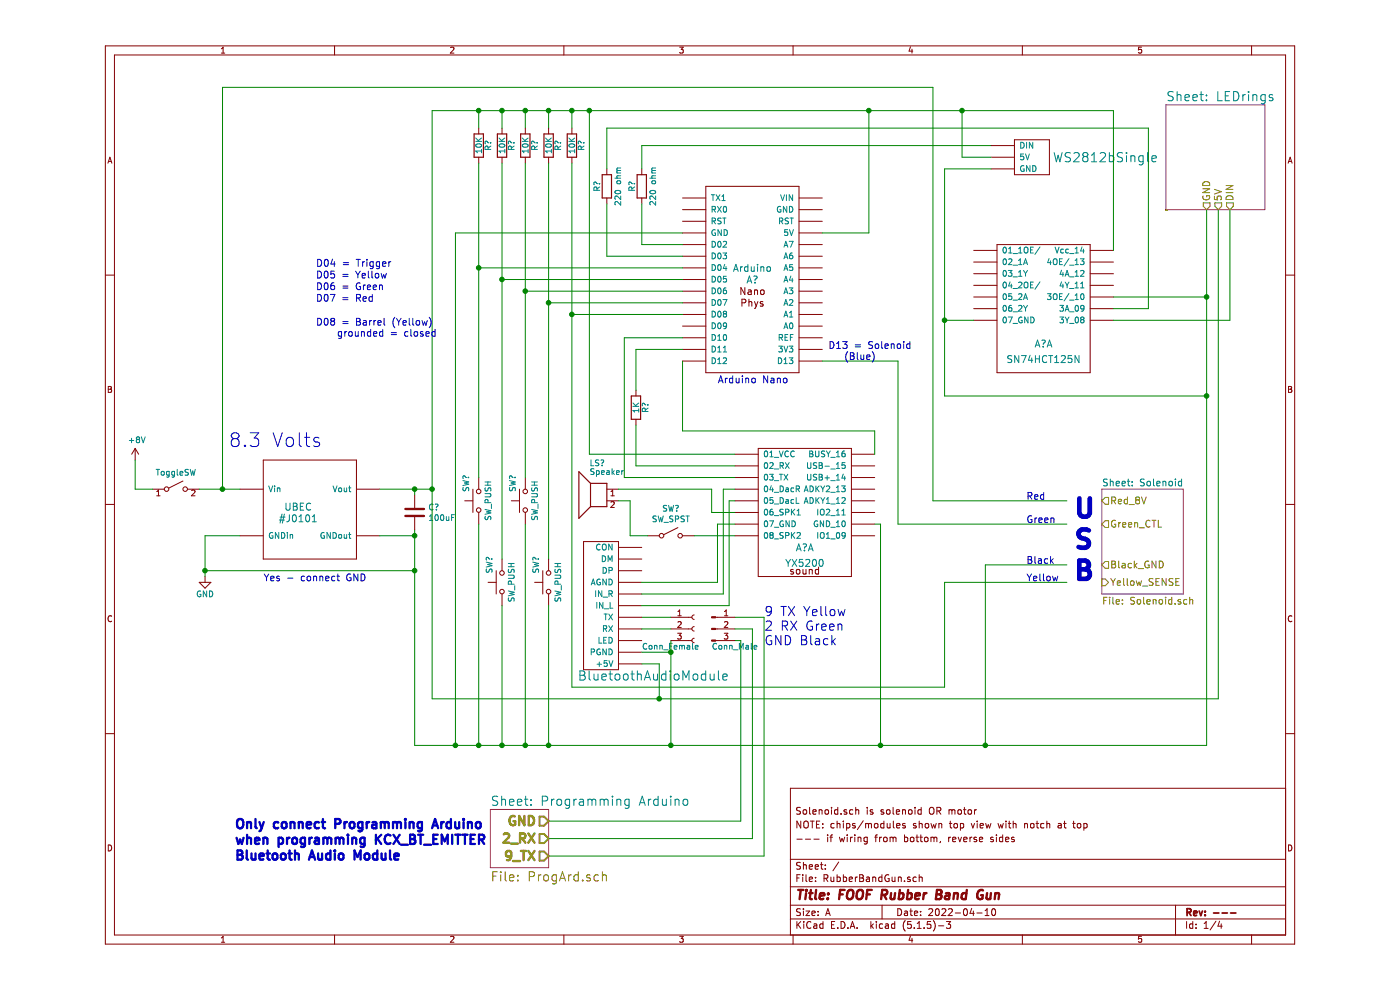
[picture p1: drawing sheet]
EESchema Schematic File Version 4
EELAYER 30 0
EELAYER END
$Descr A 11000 8500
encoding utf-8
Sheet 1 4
Title "FOOF Rubber Band Gun"
Date "2022-04-10"
Rev "---"
Comp ""
Comment1 "--- if wiring from bottom, reverse sides"
Comment2 "NOTE: chips/modules shown top view with notch at top"
Comment3 "Solenoid.sch is solenoid OR motor"
Comment4 ""
$EndDescr
$Comp
L power:GND #PWR0102
U 1 1
P 1250 4950
F 0 "#PWR0102" H 1250 4700 50  0001 C CNN
F 1 "GND" H 1250 4800 50  0000 C CNN
F 2 "" H 1250 4950 50  0001 C CNN
F 3 "" H 1250 4950 50  0001 C CNN
	1    1250 4950
	1    0    0    -1  
$EndComp
$Comp
L Device:R R?
U 1 1
P 5000 1600
F 0 "R?" V 5080 1600 50  0000 C CNN
F 1 "220 ohm" V 4900 1600 50  0000 C CNN
F 2 "" V 4930 1600 50  0001 C CNN
F 3 "" H 5000 1600 50  0001 C CNN
	1    5000 1600
	-1   0    0    1   
$EndComp
$Comp
L mdoLibrary:UBEC #J0101
U 1 1
P 2050 4450
F 0 "#J0101" H 2050 4450 60  0000 C CNN
F 1 "UBEC" H 2050 4550 60  0000 C CNN
F 2 "" H 2050 4450 60  0001 C CNN
F 3 "" H 2050 4450 60  0001 C CNN
	1    2050 4450
	1    0    0    -1  
$EndComp
$Comp
L mdoLibrary:Arduino A?
U 1 1
P 5950 2400
F 0 "A?" H 5950 2400 60  0000 C CNN
F 1 "Arduino" H 5950 2500 60  0000 C CNN
F 2 "" H 5950 2400 60  0000 C CNN
F 3 "" H 5950 2400 60  0000 C CNN
	1    5950 2400
	1    0    0    -1  
$EndComp
$Comp
L switches:SW_Push SW?
U 1 1
P 3600 4300
F 0 "SW?" H 3750 4410 50  0000 C CNN
F 1 "SW_PUSH" H 3600 4220 50  0000 C CNN
F 2 "" H 3600 4300 60  0000 C CNN
F 3 "" H 3600 4300 60  0000 C CNN
	1    3600 4300
	0    -1   -1   0   
$EndComp
$Comp
L switches:SW_Push SW?
U 1 1
P 4000 4300
F 0 "SW?" H 4150 4410 50  0000 C CNN
F 1 "SW_PUSH" H 4000 4220 50  0000 C CNN
F 2 "" H 4000 4300 60  0000 C CNN
F 3 "" H 4000 4300 60  0000 C CNN
	1    4000 4300
	0    -1   -1   0   
$EndComp
$Comp
L switches:SW_Push SW?
U 1 1
P 3800 5000
F 0 "SW?" H 3950 5110 50  0000 C CNN
F 1 "SW_PUSH" H 3800 4920 50  0000 C CNN
F 2 "" H 3800 5000 60  0000 C CNN
F 3 "" H 3800 5000 60  0000 C CNN
	1    3800 5000
	0    -1   -1   0   
$EndComp
$Comp
L Device:R R?
U 1 1
P 3600 1250
F 0 "R?" V 3680 1250 50  0000 C CNN
F 1 "10K" V 3600 1250 50  0000 C CNN
F 2 "" V 3530 1250 30  0000 C CNN
F 3 "" H 3600 1250 30  0000 C CNN
	1    3600 1250
	1    0    0    -1  
$EndComp
$Comp
L Device:R R?
U 1 1
P 3800 1250
F 0 "R?" V 3880 1250 50  0000 C CNN
F 1 "10K" V 3800 1250 50  0000 C CNN
F 2 "" V 3730 1250 30  0000 C CNN
F 3 "" H 3800 1250 30  0000 C CNN
	1    3800 1250
	1    0    0    -1  
$EndComp
$Comp
L Device:R R?
U 1 1
P 4000 1250
F 0 "R?" V 4080 1250 50  0000 C CNN
F 1 "10K" V 4000 1250 50  0000 C CNN
F 2 "" V 3930 1250 30  0000 C CNN
F 3 "" H 4000 1250 30  0000 C CNN
	1    4000 1250
	1    0    0    -1  
$EndComp
Text Notes 5650 3300 0    60   ~ 0
Arduino Nano
$Comp
L Device:R R?
U 1 1
P 4200 1250
F 0 "R?" V 4280 1250 50  0000 C CNN
F 1 "10K" V 4200 1250 50  0000 C CNN
F 2 "" V 4130 1250 30  0000 C CNN
F 3 "" H 4200 1250 30  0000 C CNN
	1    4200 1250
	1    0    0    -1  
$EndComp
$Comp
L Device:Speaker LS?
U 1 1
P 4600 4200
F 0 "LS?" H 4650 4425 50  0000 R CNN
F 1 "Speaker" H 4650 4350 50  0000 R CNN
F 2 "" H 4600 4000 50  0001 C CNN
F 3 "" H 4590 4150 50  0001 C CNN
	1    4600 4200
	-1   0    0    -1  
$EndComp
$Comp
L Device:R R?
U 1 1
P 4400 1250
F 0 "R?" V 4480 1250 50  0000 C CNN
F 1 "10K" V 4400 1250 50  0000 C CNN
F 2 "" V 4330 1250 30  0000 C CNN
F 3 "" H 4400 1250 30  0000 C CNN
	1    4400 1250
	1    0    0    -1  
$EndComp
Text Notes 1450 3850 0    118  ~ 0
8.3 Volts
$Comp
L Device:R R?
U 1 1
P 4950 3500
F 0 "R?" V 5030 3500 50  0000 C CNN
F 1 "1K" V 4950 3500 50  0000 C CNN
F 2 "" V 4880 3500 50  0001 C CNN
F 3 "" H 4950 3500 50  0001 C CNN
	1    4950 3500
	1    0    0    -1  
$EndComp
Text Notes 2200 2300 0    60   ~ 0
D04 = Trigger
Text Notes 2200 2400 0    59   ~ 0
D05 = Yellow
Text Notes 2200 2500 0    59   ~ 0
D06 = Green
Text Notes 2200 2600 0    59   ~ 0
D07 = Red
Text Notes 2200 2900 0    59   ~ 0
D08 = Barrel (Yellow)\n    grounded = closed
$Comp
L switches:SW_Push SW?
U 1 1
P 4200 5000
F 0 "SW?" H 4350 5110 50  0000 C CNN
F 1 "SW_PUSH" H 4200 4920 50  0000 C CNN
F 2 "" H 4200 5000 60  0000 C CNN
F 3 "" H 4200 5000 60  0000 C CNN
	1    4200 5000
	0    -1   -1   0   
$EndComp
$Comp
L mdoLibrary:YX5200 A?
U 1 1
P 6400 4600
F 0 "A?" H 6400 4500 60  0000 C CNN
F 1 "YX5200" H 6400 4400 60  0000 C TNN
F 2 "" H 6400 4600 60  0000 C CNN
F 3 "" H 6400 4600 60  0000 C CNN
	1    6400 4600
	1    0    0    -1  
$EndComp
Wire Wire Line
	3050 4600 3050 4900
Wire Wire Line
	2750 4600 3050 4600
Wire Wire Line
	1250 4600 1550 4600
Wire Wire Line
	1250 4950 1250 4900
Wire Wire Line
	3200 4200 3050 4200
Wire Wire Line
	3200 950  3200 4200
Connection ~ 3400 6400
Wire Wire Line
	3400 6400 3400 2000
Wire Wire Line
	3400 2000 5350 2000
Wire Wire Line
	5350 2300 3600 2300
Wire Wire Line
	3600 1400 3600 2300
Wire Wire Line
	5350 2400 3800 2400
Wire Wire Line
	3800 1400 3800 2400
Wire Wire Line
	5350 2500 4000 2500
Wire Wire Line
	4000 1400 4000 2500
Wire Wire Line
	3600 4500 3600 6400
Connection ~ 3600 6400
Wire Wire Line
	3800 5200 3800 6400
Connection ~ 3800 6400
Wire Wire Line
	4000 4500 4000 6400
Connection ~ 4000 6400
Wire Wire Line
	3600 1100 3600 950 
Connection ~ 3600 950 
Wire Wire Line
	3800 950  3800 1100
Connection ~ 3800 950 
Wire Wire Line
	4000 950  4000 1100
Connection ~ 4000 950 
Connection ~ 3600 2300
Connection ~ 3800 2400
Connection ~ 4000 2500
Wire Wire Line
	9950 6000 9950 1800
Wire Wire Line
	6550 2000 6950 2000
Wire Wire Line
	4200 1100 4200 950 
Connection ~ 4200 950 
Wire Wire Line
	5350 2600 4200 2600
Connection ~ 4200 2600
Wire Wire Line
	4400 1100 4400 950 
Connection ~ 4400 950 
Wire Wire Line
	7000 4500 7050 4500
Wire Wire Line
	7050 4500 7050 6400
Connection ~ 7050 6400
Wire Wire Line
	4950 4000 5800 4000
Wire Wire Line
	4850 4100 5800 4100
Wire Wire Line
	4850 2900 4850 4100
Wire Wire Line
	4950 3000 4950 3350
Wire Wire Line
	4950 3650 4950 4000
Wire Wire Line
	5350 3000 4950 3000
Wire Wire Line
	5350 2900 4850 2900
Wire Wire Line
	7000 3900 7000 3700
Wire Wire Line
	7000 3700 5350 3700
Wire Wire Line
	5350 3700 5350 3100
Connection ~ 4200 6400
Wire Wire Line
	4200 1400 4200 2600
Wire Wire Line
	4200 5200 4200 6400
Wire Wire Line
	9050 2750 10050 2750
Wire Wire Line
	10050 2750 10050 1800
Wire Wire Line
	7600 3400 9850 3400
Connection ~ 9850 3400
Wire Wire Line
	9050 2550 9850 2550
Connection ~ 9850 2550
Wire Wire Line
	7600 3400 7600 2750
Wire Wire Line
	7600 2750 7850 2750
Wire Wire Line
	3200 950  3600 950 
Wire Wire Line
	9050 950  9050 2150
Wire Wire Line
	9350 2650 9050 2650
Wire Wire Line
	3400 6400 3050 6400
Wire Wire Line
	3600 6400 3400 6400
Wire Wire Line
	3800 6400 3600 6400
Wire Wire Line
	4000 6400 3800 6400
Wire Wire Line
	3600 950  3800 950 
Wire Wire Line
	3800 950  4000 950 
Wire Wire Line
	4000 950  4200 950 
Wire Wire Line
	3600 2300 3600 4100
Wire Wire Line
	3800 2400 3800 4800
Wire Wire Line
	4000 2500 4000 4100
Wire Wire Line
	4200 950  4400 950 
Wire Wire Line
	4200 2600 4200 4800
Wire Wire Line
	4200 6400 4000 6400
Wire Wire Line
	9850 3400 9850 6400
Wire Wire Line
	9850 2550 9850 3400
Wire Wire Line
	9850 1800 9850 2550
Wire Wire Line
	4400 1400 4400 2700
Wire Wire Line
	5350 2700 4400 2700
Connection ~ 4400 2700
Text Notes 6600 3100 0    59   ~ 0
D13 = Solenoid\n   (Blue)
Wire Wire Line
	6550 3100 7200 3100
Wire Wire Line
	3200 4200 3200 6000
Connection ~ 3200 4200
Wire Wire Line
	3200 6000 5150 6000
Wire Wire Line
	1250 4900 3050 4900
Connection ~ 1250 4900
Wire Wire Line
	1250 4900 1250 4600
Connection ~ 3050 4900
Wire Wire Line
	3050 4900 3050 6400
Text Notes 1750 5000 0    59   ~ 0
Yes - connect GND
Wire Wire Line
	6950 950  6950 2000
Connection ~ 6950 950 
Wire Wire Line
	6950 950  7750 950 
Wire Wire Line
	4200 6400 5250 6400
$Comp
L mdoLibrary:SN74HCT125N A?
U 1 1
P 8450 2850
F 0 "A?" H 8450 2750 60  0000 C CNN
F 1 "SN74HCT125N" H 8450 2650 60  0000 C TNN
F 2 "" H 8450 2850 60  0000 C CNN
F 3 "" H 8450 2850 60  0000 C CNN
	1    8450 2850
	1    0    0    -1  
$EndComp
Wire Wire Line
	7200 3100 7200 4500
Wire Wire Line
	1400 750  1400 4200
Wire Wire Line
	1550 4200 1400 4200
$Comp
L power:+8V #PWR?
U 1 1
P 650 3950
F 0 "#PWR?" H 650 3800 50  0001 C CNN
F 1 "+8V" H 665 4123 50  0000 C CNN
F 2 "" H 650 3950 50  0001 C CNN
F 3 "" H 650 3950 50  0001 C CNN
	1    650  3950
	1    0    0    -1  
$EndComp
Wire Wire Line
	650  4200 650  3950
Wire Wire Line
	7600 5000 8650 5000
Wire Wire Line
	7950 6400 7950 4850
Wire Wire Line
	7950 4850 8650 4850
Connection ~ 7950 6400
Wire Wire Line
	7950 6400 9850 6400
Wire Wire Line
	8650 4300 7500 4300
Wire Wire Line
	8650 4500 7200 4500
Text Notes 8300 4300 0    59   ~ 0
Red
Text Notes 8300 4500 0    59   ~ 0
Green
Text Notes 8300 4850 0    59   ~ 0
Black
Text Notes 8300 5000 0    59   ~ 0
Yellow
$Comp
L switches:SW_SPST SW?
U 1 1
P 1000 4200
F 0 "SW?" H 1000 4450 50  0001 C CNN
F 1 "ToggleSW" H 1000 4344 50  0000 C CNN
F 2 "" H 1000 4200 50  0001 C CNN
F 3 "" H 1000 4200 50  0001 C CNN
	1    1000 4200
	1    0    0    -1  
$EndComp
Wire Wire Line
	650  4200 800  4200
Wire Wire Line
	1200 4200 1400 4200
Connection ~ 1400 4200
Text Notes 8700 5000 0    157  ~ 31
U\nS\nB
$Sheet
S 8950 4200 700  900 
U 5F12AD06
F0 "Solenoid" 59
F1 "Solenoid.sch" 59
$EndSheet
Text HLabel 8950 4300 2    59   Input ~ 0
Red_8V
Text HLabel 8950 4500 2    59   Input ~ 0
Green_CTL
Text HLabel 8950 4850 2    59   Input ~ 0
Black_GND
Text HLabel 8950 5000 2    59   Output ~ 0
Yellow_SENSE
$Sheet
S 9500 900  850  900 
U 5F14546D
F0 "LEDrings" 79
F1 "LEDrings.sch" 0
$EndSheet
Text HLabel 9850 1800 1    59   Input ~ 0
GND
Text HLabel 9950 1800 1    59   Input ~ 0
5V
Text HLabel 10050 1800 1    59   Input ~ 0
DIN
Wire Wire Line
	4400 950  4550 950 
Wire Wire Line
	4550 3900 4550 950 
Wire Wire Line
	4550 3900 5800 3900
Connection ~ 4550 950 
Wire Wire Line
	4700 1100 9350 1100
Wire Wire Line
	9350 1100 9350 2650
$Comp
L mdoLibrary:WS2812bSingle U?
U 1 1
P 8350 1300
F 0 "U?" H 8350 1300 79  0001 C CNN
F 1 "WS2812bSingle" H 8528 1250 79  0000 L CNN
F 2 "" H 8350 1300 79  0001 C CNN
F 3 "" H 8350 1300 79  0001 C CNN
	1    8350 1300
	1    0    0    -1  
$EndComp
$Comp
L Device:R R?
U 1 1
P 4700 1600
F 0 "R?" V 4780 1600 50  0000 C CNN
F 1 "220 ohm" V 4600 1600 50  0000 C CNN
F 2 "" V 4630 1600 50  0001 C CNN
F 3 "" H 4700 1600 50  0001 C CNN
	1    4700 1600
	-1   0    0    1   
$EndComp
Wire Wire Line
	5350 2200 4700 2200
Wire Wire Line
	4700 2200 4700 1750
Wire Wire Line
	4700 1450 4700 1100
Wire Wire Line
	5350 2100 5000 2100
Wire Wire Line
	5000 2100 5000 1750
Wire Wire Line
	5000 1450 5000 1250
Wire Wire Line
	7500 4300 7500 750 
Wire Wire Line
	1400 750  7500 750 
$Comp
L mdoLibrary:BlueToothAudioR U?
U 1 1
P 4700 4650
F 0 "U?" H 4700 4650 79  0001 C CNN
F 1 "BluetoothAudioModule" H 5100 3500 79  0000 C CNN
F 2 "" H 4700 4650 79  0001 C CNN
F 3 "" H 4700 4650 79  0001 C CNN
	1    4700 4650
	1    0    0    -1  
$EndComp
Wire Wire Line
	7600 5900 4400 5900
Wire Wire Line
	4400 2700 4400 5900
Wire Wire Line
	7600 5000 7600 5900
Wire Wire Line
	5000 5700 5150 5700
Wire Wire Line
	5150 5700 5150 6000
Connection ~ 5150 6000
Wire Wire Line
	5150 6000 9950 6000
Wire Wire Line
	5000 5600 5250 5600
Wire Wire Line
	5250 5600 5250 6400
Connection ~ 5250 6400
Wire Wire Line
	5000 1250 8000 1250
Wire Wire Line
	8000 1450 7600 1450
Wire Wire Line
	4550 950  6950 950 
Wire Wire Line
	7750 950  7750 1350
Connection ~ 7750 950 
Wire Wire Line
	7750 950  9050 950 
Wire Wire Line
	7750 1350 8000 1350
$Comp
L Device:C C?
U 1 1
P 3050 4400
F 0 "C?" H 3165 4446 50  0000 L CNN
F 1 "100uF" H 3165 4355 50  0000 L CNN
F 2 "" H 3088 4250 50  0001 C CNN
F 3 "~" H 3050 4400 50  0001 C CNN
	1    3050 4400
	1    0    0    -1  
$EndComp
Wire Wire Line
	3050 4250 3050 4200
Connection ~ 3050 4200
Wire Wire Line
	3050 4200 2750 4200
Wire Wire Line
	3050 4550 3050 4600
Connection ~ 3050 4600
Wire Wire Line
	7600 2750 7600 1450
Connection ~ 7600 2750
Wire Wire Line
	7050 6400 7950 6400
Wire Wire Line
	5250 6400 7050 6400
$Comp
L conn:Conn_01x03_Female J?
U 1 1
P 5450 5400
F 0 "J?" H 5478 5426 50  0001 L CNN
F 1 "Conn_Female" H 5000 5250 50  0000 L CNN
F 2 "" H 5450 5400 50  0001 C CNN
F 3 "~" H 5450 5400 50  0001 C CNN
	1    5450 5400
	1    0    0    -1  
$EndComp
Wire Wire Line
	5250 5600 5250 5500
Connection ~ 5250 5600
Text Notes 6050 5550 0    79   ~ 0
9 TX Yellow\n2 RX Green\nGND Black
$Sheet
S 3700 6950 500  500 
U 5F557D0B
F0 "Programming Arduino" 79
F1 "ProgArd.sch" 79
$EndSheet
Wire Wire Line
	5000 5300 5250 5300
Wire Wire Line
	5000 5400 5250 5400
Text HLabel 4200 7350 0    79   Input ~ 16
9_TX
Text HLabel 4200 7200 0    79   Input ~ 16
2_RX
Text HLabel 4200 7050 0    79   Input ~ 16
GND
$Comp
L conn:Conn_01x03_Male J?
U 1 1
P 5600 5400
F 0 "J?" H 5708 5681 50  0001 C CNN
F 1 "Conn_Male" H 5800 5250 50  0000 C CNN
F 2 "" H 5600 5400 50  0001 C CNN
F 3 "~" H 5600 5400 50  0001 C CNN
	1    5600 5400
	1    0    0    -1  
$EndComp
Wire Wire Line
	4200 7050 5850 7050
Wire Wire Line
	4200 7200 5950 7200
Wire Wire Line
	5950 7200 5950 5400
Wire Wire Line
	5950 5400 5800 5400
Text Notes 1500 7400 0    79   ~ 16
Only connect Programming Arduino\nwhen programming KCX_BT_EMITTER\nBluetooth Audio Module
Wire Wire Line
	5850 7050 5850 5500
Wire Wire Line
	6050 5300 6050 7350
Wire Wire Line
	4200 7350 6050 7350
Wire Wire Line
	6050 5300 5800 5300
Wire Wire Line
	5800 5500 5850 5500
Wire Wire Line
	4900 4600 4900 4300
Wire Wire Line
	4900 4300 4800 4300
Wire Wire Line
	5800 4200 5700 4200
Wire Wire Line
	5800 4300 5750 4300
Wire Wire Line
	5800 4500 5650 4500
Wire Wire Line
	5700 5100 5700 4200
Wire Wire Line
	5000 5100 5700 5100
Wire Wire Line
	5750 5200 5750 4300
Wire Wire Line
	5000 5200 5750 5200
Wire Wire Line
	5650 5000 5650 4500
Wire Wire Line
	5000 5000 5650 5000
$Comp
L mdoLibrary:SW_SPST SW?
U 1 1
P 5250 4600
F 0 "SW?" H 5250 4835 50  0000 C CNN
F 1 "SW_SPST" H 5250 4744 50  0000 C CNN
F 2 "" H 5250 4600 50  0001 C CNN
F 3 "" H 5250 4600 50  0001 C CNN
	1    5250 4600
	1    0    0    -1  
$EndComp
Wire Wire Line
	5800 4600 5450 4600
Wire Wire Line
	5050 4600 4900 4600
Wire Wire Line
	5800 4400 5600 4400
Wire Wire Line
	5600 4400 5600 4200
Wire Wire Line
	4800 4200 5600 4200
$EndSCHEMATC
